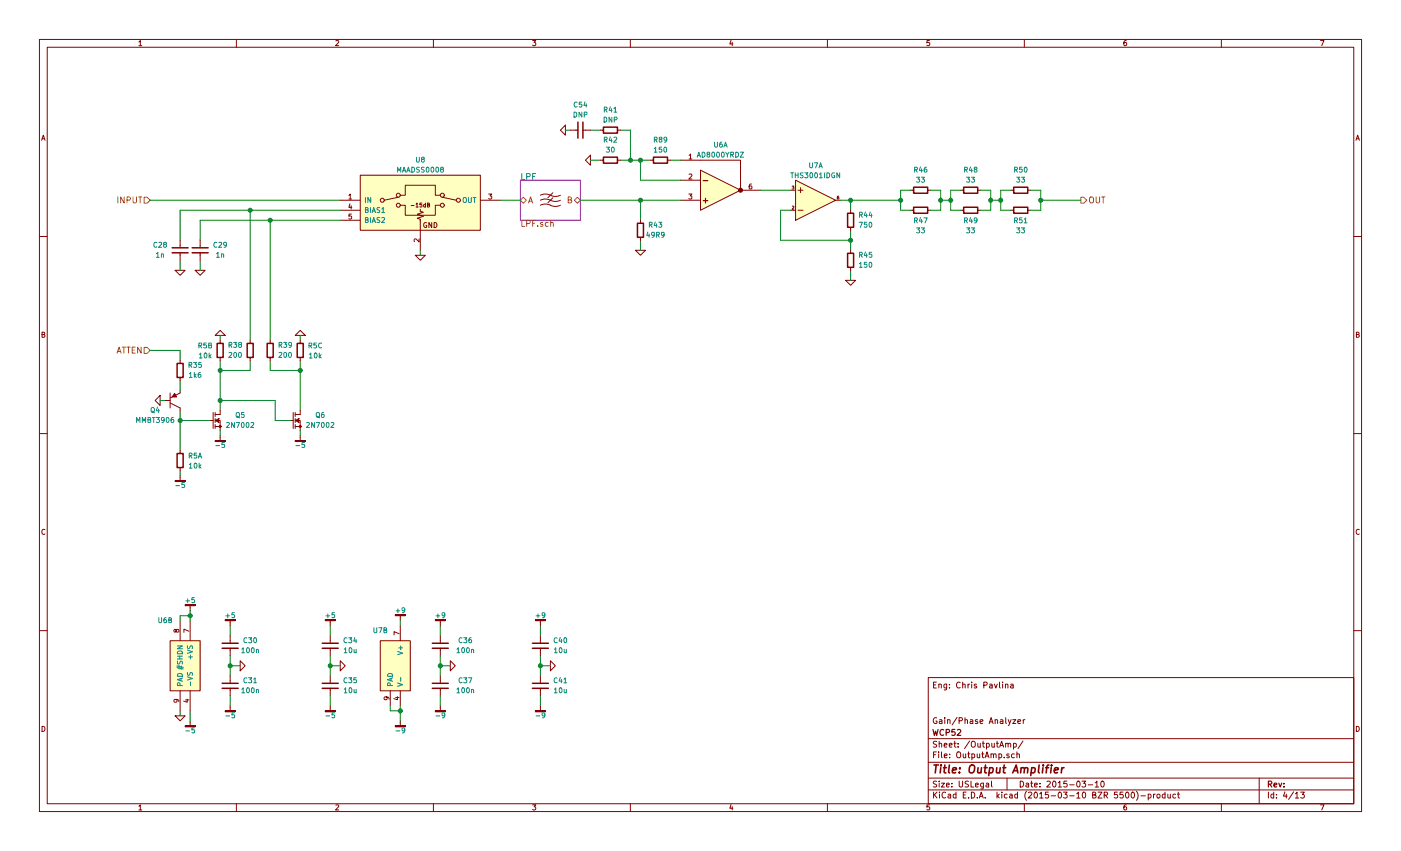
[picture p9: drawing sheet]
EESchema Schematic File Version 2
LIBS:Altera
LIBS:AnalogDevices
LIBS:Atmel
LIBS:conn-2mm
LIBS:conn-100mil
LIBS:conn-cui
LIBS:conn-fci
LIBS:conn-linx
LIBS:conn-molex
LIBS:conn-tagconnect
LIBS:conn-test
LIBS:DiodesInc
LIBS:display
LIBS:_electromech
LIBS:Fairchild
LIBS:FTDI
LIBS:Intersil
LIBS:Lattice
LIBS:_linear
LIBS:LinearTech
LIBS:Littelfuse
LIBS:logic-4000
LIBS:logic-7400
LIBS:MACOM
LIBS:maxim
LIBS:mechanical
LIBS:Microchip
LIBS:Micron
LIBS:NXP
LIBS:onsemi
LIBS:passive
LIBS:pasv-BiTech
LIBS:pasv-Bourns
LIBS:pasv-cap
LIBS:pasv-ind
LIBS:pasv-res
LIBS:pcb
LIBS:power
LIBS:_semi
LIBS:semi-diode-1N
LIBS:semi-diode-BA
LIBS:semi-diode-MCC
LIBS:semi-diode-MMB
LIBS:semi-diode-NXP
LIBS:semi-diode-OnSemi
LIBS:semi-diode-Vishay
LIBS:semi-opto-misc
LIBS:semi-thyristor-2N
LIBS:semi-trans-2N
LIBS:semi-trans-AO
LIBS:semi-trans-BC
LIBS:semi-trans-DiodesInc
LIBS:semi-trans-Fairchild
LIBS:semi-trans-Infineon
LIBS:semi-trans-IntRect
LIBS:semi-trans-IXYS
LIBS:semi-trans-misc
LIBS:semi-trans-MMB
LIBS:semi-trans-MPS
LIBS:semi-trans-NXP
LIBS:semi-trans-PZT
LIBS:semi-trans-TI
LIBS:semi-trans-TIP
LIBS:semi-trans-Toshiba
LIBS:silabs
LIBS:skyworks
LIBS:ST
LIBS:st_ic
LIBS:st_semi
LIBS:supertex
LIBS:symbol
LIBS:TexasInstruments
LIBS:vishay_semi
LIBS:Xilinx
LIBS:pasv-xtal
LIBS:conn-te
LIBS:wcp52-cache
EELAYER 25 0
EELAYER END
$Descr USLegal 14000 8500
encoding utf-8
Sheet 4 13
Title "Output Amplifier"
Date "2015-03-10"
Rev ""
Comp "WCP52"
Comment1 "Gain/Phase Analyzer"
Comment2 ""
Comment3 ""
Comment4 "Eng: Chris Pavlina"
$EndDescr
Text HLabel 1500 2000 0    60   Input ~ 0
INPUT
Wire Wire Line
	1500 2000 3400 2000
$Comp
L MAADSS0008 U8
U 1 1
P 4200 2000
F 0 "U8" H 4200 2400 50  0000 C CNN
F 1 "MAADSS0008" H 4200 2300 50  0000 C CNN
F 2 "smd-semi:SOT-23-5" H 4200 2000 50  0001 C CNN
F 3 "" H 3900 2000 60  0000 C CNN
F 4 "Value" H 4200 2000 60  0001 C CNN "Manuf"
F 5 "DIST DIGIKEY 1465-1252-1-ND" H 4700 2900 60  0001 C CNN "BOM"
	1    4200 2000
	1    0    0    -1  
$EndComp
$Sheet
S 5200 1800 600  400 
U 54F227E6
F0 "LPF" 60
F1 "LPF.sch" 60
F2 "A" B L 5200 2000 60 
F3 "B" B R 5800 2000 60 
$EndSheet
$Comp
L FILTER-LPF #SYM5
U 1 1
P 5500 2000
F 0 "#SYM5" H 5500 2000 60  0001 C CNN
F 1 "FILTER-LPF" H 5500 2000 60  0001 C CNN
F 2 "" H 5500 2000 60  0000 C CNN
F 3 "" H 5500 2000 60  0000 C CNN
	1    5500 2000
	1    0    0    -1  
$EndComp
Wire Wire Line
	5200 2000 5000 2000
$Comp
L AD8000YRDZ U6
U 1 1
P 7200 1900
F 0 "U6" H 7200 2350 50  0000 C CNN
F 1 "AD8000YRDZ" H 7200 2250 50  0000 C CNN
F 2 "IPC7351-Nominal:SOIC127P600X175-9" H 7200 1900 50  0001 C CNN
F 3 "" H 7050 1900 60  0000 C CNN
F 4 "Value" H 7200 1900 60  0001 C CNN "Manuf"
F 5 "DIST DIGIKEY AD8000YRDZ-ND" H 7700 3050 60  0001 C CNN "BOM"
	1    7200 1900
	1    0    0    -1  
$EndComp
Wire Wire Line
	5800 2000 6800 2000
Wire Wire Line
	6700 1600 6800 1600
Wire Wire Line
	6200 1600 6500 1600
Wire Wire Line
	6400 1600 6400 1800
Wire Wire Line
	6400 1800 6800 1800
Connection ~ 6400 1600
$Comp
L GND #PWR0114
U 1 1
P 5900 1600
F 0 "#PWR0114" H 5900 1600 30  0001 C CNN
F 1 "GND" H 5900 1530 30  0001 C CNN
F 2 "" H 5900 1600 60  0000 C CNN
F 3 "" H 5900 1600 60  0000 C CNN
	1    5900 1600
	0    1    1    0   
$EndComp
Wire Wire Line
	5900 1600 6000 1600
Wire Wire Line
	6400 2200 6400 2000
Connection ~ 6400 2000
$Comp
L GND #PWR0115
U 1 1
P 6400 2500
F 0 "#PWR0115" H 6400 2500 30  0001 C CNN
F 1 "GND" H 6400 2430 30  0001 C CNN
F 2 "" H 6400 2500 60  0000 C CNN
F 3 "" H 6400 2500 60  0000 C CNN
	1    6400 2500
	1    0    0    -1  
$EndComp
Wire Wire Line
	6400 2500 6400 2400
$Comp
L THS3001IDGN U7
U 1 1
P 8150 2000
F 0 "U7" H 8150 1650 50  0000 C CNN
F 1 "THS3001IDGN" H 8150 1750 50  0000 C CNN
F 2 "IPC7351-Nominal:SOP65P490X110-9A" H 8150 2000 50  0001 C CNN
F 3 "" H 7950 2000 60  0000 C CNN
F 4 "Value" H 8150 2000 60  0001 C CNN "Manuf"
F 5 "DIST DIGIKEY 296-12006-1-ND" H 8650 2850 60  0001 C CNN "BOM"
	1    8150 2000
	1    0    0    1   
$EndComp
Wire Wire Line
	7900 1900 7600 1900
Wire Wire Line
	8500 2300 8500 2500
Wire Wire Line
	8500 2400 7800 2400
Wire Wire Line
	7800 2400 7800 2100
Wire Wire Line
	7800 2100 7900 2100
Connection ~ 8500 2400
Wire Wire Line
	8400 2000 9000 2000
Wire Wire Line
	8500 2000 8500 2100
$Comp
L GND #PWR0116
U 1 1
P 8500 2800
F 0 "#PWR0116" H 8500 2800 30  0001 C CNN
F 1 "GND" H 8500 2730 30  0001 C CNN
F 2 "" H 8500 2800 60  0000 C CNN
F 3 "" H 8500 2800 60  0000 C CNN
	1    8500 2800
	1    0    0    -1  
$EndComp
Wire Wire Line
	8500 2800 8500 2700
$Comp
L R-0603 R46
U 1 1
P 9200 1900
F 0 "R46" V 9000 1900 50  0000 C CNN
F 1 "33" V 9100 1900 50  0000 C CNN
F 2 "IPC7351-Nominal:RESC1608X50" H 9200 1900 50  0001 C CNN
F 3 "" H 9200 1950 60  0000 C CNN
F 4 "Value" H 9200 1900 60  0001 C CNN "Manuf"
F 5 "RES SMD 33 1% [0603]" H 9950 2450 60  0001 C CNN "BOM"
	1    9200 1900
	0    1    1    0   
$EndComp
$Comp
L R-0603 R47
U 1 1
P 9200 2100
F 0 "R47" V 9100 2100 50  0000 C CNN
F 1 "33" V 9000 2100 50  0000 C CNN
F 2 "IPC7351-Nominal:RESC1608X50" H 9200 2100 50  0001 C CNN
F 3 "" H 9200 2150 60  0000 C CNN
F 4 "Value" H 9200 2100 60  0001 C CNN "Manuf"
F 5 "RES SMD 33 1% [0603]" H 9950 2650 60  0001 C CNN "BOM"
	1    9200 2100
	0    1    -1   0   
$EndComp
Wire Wire Line
	9400 2100 9300 2100
Wire Wire Line
	9400 1900 9400 2100
Wire Wire Line
	9400 1900 9300 1900
Wire Wire Line
	9100 1900 9000 1900
Wire Wire Line
	9000 1900 9000 2100
Wire Wire Line
	9000 2100 9100 2100
$Comp
L R-0603 R48
U 1 1
P 9700 1900
F 0 "R48" V 9500 1900 50  0000 C CNN
F 1 "33" V 9600 1900 50  0000 C CNN
F 2 "IPC7351-Nominal:RESC1608X50" H 9700 1900 50  0001 C CNN
F 3 "" H 9700 1950 60  0000 C CNN
F 4 "Value" H 9700 1900 60  0001 C CNN "Manuf"
F 5 "RES SMD 33 1% [0603]" H 10450 2450 60  0001 C CNN "BOM"
	1    9700 1900
	0    1    1    0   
$EndComp
$Comp
L R-0603 R49
U 1 1
P 9700 2100
F 0 "R49" V 9600 2100 50  0000 C CNN
F 1 "33" V 9500 2100 50  0000 C CNN
F 2 "IPC7351-Nominal:RESC1608X50" H 9700 2100 50  0001 C CNN
F 3 "" H 9700 2150 60  0000 C CNN
F 4 "Value" H 9700 2100 60  0001 C CNN "Manuf"
F 5 "RES SMD 33 1% [0603]" H 10450 2650 60  0001 C CNN "BOM"
	1    9700 2100
	0    1    -1   0   
$EndComp
Wire Wire Line
	9900 2100 9800 2100
Wire Wire Line
	9900 1900 9900 2100
Wire Wire Line
	9900 1900 9800 1900
Wire Wire Line
	9600 1900 9500 1900
Wire Wire Line
	9500 1900 9500 2100
Wire Wire Line
	9500 2100 9600 2100
$Comp
L R-0603 R50
U 1 1
P 10200 1900
F 0 "R50" V 10000 1900 50  0000 C CNN
F 1 "33" V 10100 1900 50  0000 C CNN
F 2 "IPC7351-Nominal:RESC1608X50" H 10200 1900 50  0001 C CNN
F 3 "" H 10200 1950 60  0000 C CNN
F 4 "Value" H 10200 1900 60  0001 C CNN "Manuf"
F 5 "RES SMD 33 1% [0603]" H 10950 2450 60  0001 C CNN "BOM"
	1    10200 1900
	0    1    1    0   
$EndComp
$Comp
L R-0603 R51
U 1 1
P 10200 2100
F 0 "R51" V 10100 2100 50  0000 C CNN
F 1 "33" V 10000 2100 50  0000 C CNN
F 2 "IPC7351-Nominal:RESC1608X50" H 10200 2100 50  0001 C CNN
F 3 "" H 10200 2150 60  0000 C CNN
F 4 "Value" H 10200 2100 60  0001 C CNN "Manuf"
F 5 "RES SMD 33 1% [0603]" H 10950 2650 60  0001 C CNN "BOM"
	1    10200 2100
	0    1    -1   0   
$EndComp
Wire Wire Line
	10400 2100 10300 2100
Wire Wire Line
	10400 1900 10400 2100
Wire Wire Line
	10400 1900 10300 1900
Wire Wire Line
	10100 1900 10000 1900
Wire Wire Line
	10000 1900 10000 2100
Wire Wire Line
	10000 2100 10100 2100
Wire Wire Line
	10000 2000 9900 2000
Connection ~ 9900 2000
Connection ~ 10000 2000
Wire Wire Line
	9500 2000 9400 2000
Connection ~ 9400 2000
Connection ~ 9500 2000
Connection ~ 8500 2000
Connection ~ 9000 2000
Text HLabel 10800 2000 2    60   Output ~ 0
OUT
Wire Wire Line
	10800 2000 10400 2000
Connection ~ 10400 2000
$Comp
L AD8000YRDZ U6
U 2 1
P 1850 6650
F 0 "U6" H 1650 7100 50  0000 C CNN
F 1 "AD8000YRDZ" H 1850 7000 50  0001 C CNN
F 2 "IPC7351-Nominal:SOIC127P600X175-9" H 1850 6650 50  0001 C CNN
F 3 "" H 1700 6650 60  0000 C CNN
F 4 "Value" H 1850 6650 60  0001 C CNN "Manuf"
F 5 "DIST DIGIKEY AD8000YRDZ-ND" H 2350 7800 60  0001 C CNN "BOM"
	2    1850 6650
	1    0    0    -1  
$EndComp
$Comp
L +5 #PWR0117
U 1 1
P 1900 6100
F 0 "#PWR0117" H 1900 6150 30  0001 C CNN
F 1 "+5" H 1900 6200 50  0000 C CNN
F 2 "" H 1900 6100 60  0000 C CNN
F 3 "" H 1900 6100 60  0000 C CNN
	1    1900 6100
	1    0    0    -1  
$EndComp
Wire Wire Line
	1900 6100 1900 6200
Wire Wire Line
	1900 6150 1800 6150
Wire Wire Line
	1800 6150 1800 6200
Connection ~ 1900 6150
$Comp
L -5 #PWR0118
U 1 1
P 1900 7200
F 0 "#PWR0118" H 1900 7150 30  0001 C CNN
F 1 "-5" H 1900 7100 50  0000 C CNN
F 2 "" H 1900 7200 60  0000 C CNN
F 3 "" H 1900 7200 60  0000 C CNN
	1    1900 7200
	1    0    0    -1  
$EndComp
Wire Wire Line
	1900 7200 1900 7100
$Comp
L GND #PWR0119
U 1 1
P 1800 7150
F 0 "#PWR0119" H 1800 7150 30  0001 C CNN
F 1 "GND" H 1800 7080 30  0001 C CNN
F 2 "" H 1800 7150 60  0000 C CNN
F 3 "" H 1800 7150 60  0000 C CNN
	1    1800 7150
	1    0    0    -1  
$EndComp
Wire Wire Line
	1800 7150 1800 7100
$Comp
L +5 #PWR0120
U 1 1
P 2300 6250
F 0 "#PWR0120" H 2300 6300 30  0001 C CNN
F 1 "+5" H 2300 6350 50  0000 C CNN
F 2 "" H 2300 6250 60  0000 C CNN
F 3 "" H 2300 6250 60  0000 C CNN
	1    2300 6250
	1    0    0    -1  
$EndComp
Wire Wire Line
	2300 6250 2300 6350
Wire Wire Line
	2300 6550 2300 6750
$Comp
L C-0805 C34
U 1 1
P 3300 6450
F 0 "C34" H 3500 6500 50  0000 C CNN
F 1 "10u" H 3500 6400 50  0000 C CNN
F 2 "IPC7351-Nominal:CAPC2012X70" H 3300 6450 50  0001 C CNN
F 3 "" H 3290 6425 60  0000 C CNN
F 4 "Value" H 3300 6450 60  0001 C CNN "Manuf"
F 5 "CAP MLCC 10u ≥X5R 10V 10% [0805]" H 4100 7000 60  0001 C CNN "BOM"
	1    3300 6450
	1    0    0    -1  
$EndComp
$Comp
L C-0805 C35
U 1 1
P 3300 6850
F 0 "C35" H 3500 6900 50  0000 C CNN
F 1 "10u" H 3500 6800 50  0000 C CNN
F 2 "IPC7351-Nominal:CAPC2012X70" H 3300 6850 50  0001 C CNN
F 3 "" H 3290 6825 60  0000 C CNN
F 4 "Value" H 3300 6850 60  0001 C CNN "Manuf"
F 5 "CAP MLCC 10u ≥X5R 10V 10% [0805]" H 4100 7400 60  0001 C CNN "BOM"
	1    3300 6850
	1    0    0    -1  
$EndComp
Wire Wire Line
	3300 6550 3300 6750
$Comp
L GND #PWR0121
U 1 1
P 3400 6650
F 0 "#PWR0121" H 3400 6650 30  0001 C CNN
F 1 "GND" H 3400 6580 30  0001 C CNN
F 2 "" H 3400 6650 60  0000 C CNN
F 3 "" H 3400 6650 60  0000 C CNN
	1    3400 6650
	0    -1   -1   0   
$EndComp
Wire Wire Line
	3400 6650 3300 6650
Connection ~ 3300 6650
$Comp
L +5 #PWR0122
U 1 1
P 3300 6250
F 0 "#PWR0122" H 3300 6300 30  0001 C CNN
F 1 "+5" H 3300 6350 50  0000 C CNN
F 2 "" H 3300 6250 60  0000 C CNN
F 3 "" H 3300 6250 60  0000 C CNN
	1    3300 6250
	1    0    0    -1  
$EndComp
Wire Wire Line
	3300 6250 3300 6350
$Comp
L -5 #PWR0123
U 1 1
P 3300 7050
F 0 "#PWR0123" H 3300 7000 30  0001 C CNN
F 1 "-5" H 3300 6950 50  0000 C CNN
F 2 "" H 3300 7050 60  0000 C CNN
F 3 "" H 3300 7050 60  0000 C CNN
	1    3300 7050
	1    0    0    -1  
$EndComp
Wire Wire Line
	3300 7050 3300 6950
$Comp
L GND #PWR0124
U 1 1
P 2400 6650
F 0 "#PWR0124" H 2400 6650 30  0001 C CNN
F 1 "GND" H 2400 6580 30  0001 C CNN
F 2 "" H 2400 6650 60  0000 C CNN
F 3 "" H 2400 6650 60  0000 C CNN
	1    2400 6650
	0    -1   -1   0   
$EndComp
Wire Wire Line
	2400 6650 2300 6650
Connection ~ 2300 6650
$Comp
L -5 #PWR0125
U 1 1
P 2300 7050
F 0 "#PWR0125" H 2300 7000 30  0001 C CNN
F 1 "-5" H 2300 6950 50  0000 C CNN
F 2 "" H 2300 7050 60  0000 C CNN
F 3 "" H 2300 7050 60  0000 C CNN
	1    2300 7050
	1    0    0    -1  
$EndComp
Wire Wire Line
	2300 7050 2300 6950
$Comp
L THS3001IDGN U7
U 2 1
P 4000 6350
F 0 "U7" H 4200 6400 50  0000 C CNN
F 1 "THS3001IDGN" H 4000 6100 50  0001 C CNN
F 2 "IPC7351-Nominal:SOP65P490X110-9A" H 4000 6350 50  0001 C CNN
F 3 "" H 3800 6350 60  0000 C CNN
F 4 "Value" H 4000 6350 60  0001 C CNN "Manuf"
F 5 "DIST DIGIKEY 296-12006-1-ND" H 4500 7200 60  0001 C CNN "BOM"
	2    4000 6350
	-1   0    0    -1  
$EndComp
$Comp
L +9 #PWR0126
U 1 1
P 4000 6200
F 0 "#PWR0126" H 4000 6250 30  0001 C CNN
F 1 "+9" H 4000 6300 50  0000 C CNN
F 2 "" H 4000 6200 60  0000 C CNN
F 3 "" H 4000 6200 60  0000 C CNN
	1    4000 6200
	1    0    0    -1  
$EndComp
Wire Wire Line
	4000 6200 4000 6250
$Comp
L -9 #PWR0127
U 1 1
P 4000 7200
F 0 "#PWR0127" H 4000 7150 30  0001 C CNN
F 1 "-9" H 4000 7100 50  0000 C CNN
F 2 "" H 4000 7200 60  0000 C CNN
F 3 "" H 4000 7200 60  0000 C CNN
	1    4000 7200
	1    0    0    -1  
$EndComp
Wire Wire Line
	4000 7050 4000 7200
Wire Wire Line
	4000 7100 3900 7100
Wire Wire Line
	3900 7100 3900 7050
Connection ~ 4000 7100
$Comp
L C-0805 C36
U 1 1
P 4400 6450
F 0 "C36" H 4650 6500 50  0000 C CNN
F 1 "100n" H 4650 6400 50  0000 C CNN
F 2 "IPC7351-Nominal:CAPC2012X70" H 4400 6450 50  0001 C CNN
F 3 "" H 4390 6425 60  0000 C CNN
F 4 "Value" H 4400 6450 60  0001 C CNN "Manuf"
F 5 "CAP MLCC 100n ≥X7R 20V 10% [0805]" H 5200 7000 60  0001 C CNN "BOM"
	1    4400 6450
	1    0    0    -1  
$EndComp
Wire Wire Line
	4400 6250 4400 6350
Wire Wire Line
	4400 6550 4400 6750
Wire Wire Line
	5400 6550 5400 6750
$Comp
L GND #PWR0128
U 1 1
P 5500 6650
F 0 "#PWR0128" H 5500 6650 30  0001 C CNN
F 1 "GND" H 5500 6580 30  0001 C CNN
F 2 "" H 5500 6650 60  0000 C CNN
F 3 "" H 5500 6650 60  0000 C CNN
	1    5500 6650
	0    -1   -1   0   
$EndComp
Wire Wire Line
	5500 6650 5400 6650
Connection ~ 5400 6650
Wire Wire Line
	5400 6250 5400 6350
Wire Wire Line
	5400 7050 5400 6950
$Comp
L C-0805 C37
U 1 1
P 4400 6850
F 0 "C37" H 4650 6900 50  0000 C CNN
F 1 "100n" H 4650 6800 50  0000 C CNN
F 2 "IPC7351-Nominal:CAPC2012X70" H 4400 6850 50  0001 C CNN
F 3 "" H 4390 6825 60  0000 C CNN
F 4 "Value" H 4400 6850 60  0001 C CNN "Manuf"
F 5 "CAP MLCC 100n ≥X7R 20V 10% [0805]" H 5200 7400 60  0001 C CNN "BOM"
	1    4400 6850
	1    0    0    -1  
$EndComp
$Comp
L GND #PWR0129
U 1 1
P 4500 6650
F 0 "#PWR0129" H 4500 6650 30  0001 C CNN
F 1 "GND" H 4500 6580 30  0001 C CNN
F 2 "" H 4500 6650 60  0000 C CNN
F 3 "" H 4500 6650 60  0000 C CNN
	1    4500 6650
	0    -1   -1   0   
$EndComp
Wire Wire Line
	4500 6650 4400 6650
Connection ~ 4400 6650
Wire Wire Line
	4400 7050 4400 6950
$Comp
L +9 #PWR0130
U 1 1
P 4400 6250
F 0 "#PWR0130" H 4400 6300 30  0001 C CNN
F 1 "+9" H 4400 6350 50  0000 C CNN
F 2 "" H 4400 6250 60  0000 C CNN
F 3 "" H 4400 6250 60  0000 C CNN
	1    4400 6250
	1    0    0    -1  
$EndComp
$Comp
L +9 #PWR0131
U 1 1
P 5400 6250
F 0 "#PWR0131" H 5400 6300 30  0001 C CNN
F 1 "+9" H 5400 6350 50  0000 C CNN
F 2 "" H 5400 6250 60  0000 C CNN
F 3 "" H 5400 6250 60  0000 C CNN
	1    5400 6250
	1    0    0    -1  
$EndComp
$Comp
L -9 #PWR0132
U 1 1
P 4400 7050
F 0 "#PWR0132" H 4400 7000 30  0001 C CNN
F 1 "-9" H 4400 6950 50  0000 C CNN
F 2 "" H 4400 7050 60  0000 C CNN
F 3 "" H 4400 7050 60  0000 C CNN
	1    4400 7050
	1    0    0    -1  
$EndComp
$Comp
L -9 #PWR0133
U 1 1
P 5400 7050
F 0 "#PWR0133" H 5400 7000 30  0001 C CNN
F 1 "-9" H 5400 6950 50  0000 C CNN
F 2 "" H 5400 7050 60  0000 C CNN
F 3 "" H 5400 7050 60  0000 C CNN
	1    5400 7050
	1    0    0    -1  
$EndComp
$Comp
L C-1206 C40
U 1 1
P 5400 6450
F 0 "C40" H 5600 6500 50  0000 C CNN
F 1 "10u" H 5600 6400 50  0000 C CNN
F 2 "IPC7351-Nominal:CAPC3216X70" H 5400 6450 50  0001 C CNN
F 3 "" H 5390 6425 60  0000 C CNN
F 4 "Value" H 5400 6450 60  0001 C CNN "Manuf"
F 5 "CAP MLCC 10u ≥X5R 25V 10% [1206]" H 6200 7000 60  0001 C CNN "BOM"
	1    5400 6450
	1    0    0    -1  
$EndComp
$Comp
L C-1206 C41
U 1 1
P 5400 6850
F 0 "C41" H 5600 6900 50  0000 C CNN
F 1 "10u" H 5600 6800 50  0000 C CNN
F 2 "IPC7351-Nominal:CAPC3216X70" H 5400 6850 50  0001 C CNN
F 3 "" H 5390 6825 60  0000 C CNN
F 4 "Value" H 5400 6850 60  0001 C CNN "Manuf"
F 5 "CAP MLCC 10u ≥X5R 25V 10% [1206]" H 6200 7400 60  0001 C CNN "BOM"
	1    5400 6850
	1    0    0    -1  
$EndComp
Wire Wire Line
	2500 3400 2500 2100
Wire Wire Line
	1800 2100 3400 2100
Wire Wire Line
	2000 2200 3400 2200
Wire Wire Line
	2700 2200 2700 3400
Wire Wire Line
	1800 2100 1800 2400
Connection ~ 2500 2100
Wire Wire Line
	2000 2200 2000 2400
Connection ~ 2700 2200
$Comp
L GND #PWR0134
U 1 1
P 1800 2700
F 0 "#PWR0134" H 1800 2700 30  0001 C CNN
F 1 "GND" H 1800 2630 30  0001 C CNN
F 2 "" H 1800 2700 60  0000 C CNN
F 3 "" H 1800 2700 60  0000 C CNN
	1    1800 2700
	1    0    0    -1  
$EndComp
Wire Wire Line
	1800 2700 1800 2600
$Comp
L GND #PWR0135
U 1 1
P 2000 2700
F 0 "#PWR0135" H 2000 2700 30  0001 C CNN
F 1 "GND" H 2000 2630 30  0001 C CNN
F 2 "" H 2000 2700 60  0000 C CNN
F 3 "" H 2000 2700 60  0000 C CNN
	1    2000 2700
	1    0    0    -1  
$EndComp
Wire Wire Line
	2000 2700 2000 2600
$Comp
L GND #PWR0136
U 1 1
P 2200 3350
F 0 "#PWR0136" H 2200 3350 30  0001 C CNN
F 1 "GND" H 2200 3280 30  0001 C CNN
F 2 "" H 2200 3350 60  0000 C CNN
F 3 "" H 2200 3350 60  0000 C CNN
	1    2200 3350
	-1   0    0    1   
$EndComp
Wire Wire Line
	2200 3350 2200 3400
$Comp
L GND #PWR0137
U 1 1
P 3000 3350
F 0 "#PWR0137" H 3000 3350 30  0001 C CNN
F 1 "GND" H 3000 3280 30  0001 C CNN
F 2 "" H 3000 3350 60  0000 C CNN
F 3 "" H 3000 3350 60  0000 C CNN
	1    3000 3350
	-1   0    0    1   
$EndComp
Wire Wire Line
	3000 3350 3000 3400
Wire Wire Line
	2500 3600 2500 3700
Wire Wire Line
	2500 3700 2200 3700
Wire Wire Line
	2200 3600 2200 4100
Wire Wire Line
	2700 3600 2700 3700
Wire Wire Line
	2700 3700 3000 3700
Wire Wire Line
	3000 3600 3000 4100
$Comp
L 2N7002 Q5
U 1 1
P 2150 4200
F 0 "Q5" H 2400 4250 50  0000 C CNN
F 1 "2N7002" H 2400 4150 50  0000 C CNN
F 2 "smd-semi:SOT-23" H 2150 4200 50  0001 C CNN
F 3 "" H 2150 4200 60  0000 C CNN
F 4 "Value" H 2150 4200 60  0001 C CNN "Manuf"
F 5 "#DIST DIGIKEY 568-5818-1-ND" H 2900 4750 60  0001 C CNN "BOM"
	1    2150 4200
	1    0    0    -1  
$EndComp
$Comp
L 2N7002 Q6
U 1 1
P 2950 4200
F 0 "Q6" H 3200 4250 50  0000 C CNN
F 1 "2N7002" H 3200 4150 50  0000 C CNN
F 2 "smd-semi:SOT-23" H 2950 4200 50  0001 C CNN
F 3 "" H 2950 4200 60  0000 C CNN
F 4 "Value" H 2950 4200 60  0001 C CNN "Manuf"
F 5 "#DIST DIGIKEY 568-5818-1-ND" H 3700 4750 60  0001 C CNN "BOM"
	1    2950 4200
	1    0    0    -1  
$EndComp
Connection ~ 2200 3700
Connection ~ 3000 3700
Wire Wire Line
	2900 4200 2750 4200
Wire Wire Line
	2750 4200 2750 4000
Wire Wire Line
	2750 4000 2200 4000
Connection ~ 2200 4000
$Comp
L -5 #PWR0138
U 1 1
P 3000 4350
F 0 "#PWR0138" H 3000 4300 30  0001 C CNN
F 1 "-5" H 3000 4250 50  0000 C CNN
F 2 "" H 3000 4350 60  0000 C CNN
F 3 "" H 3000 4350 60  0000 C CNN
	1    3000 4350
	1    0    0    -1  
$EndComp
Wire Wire Line
	3000 4350 3000 4300
$Comp
L -5 #PWR0139
U 1 1
P 2200 4350
F 0 "#PWR0139" H 2200 4300 30  0001 C CNN
F 1 "-5" H 2200 4250 50  0000 C CNN
F 2 "" H 2200 4350 60  0000 C CNN
F 3 "" H 2200 4350 60  0000 C CNN
	1    2200 4350
	1    0    0    -1  
$EndComp
Wire Wire Line
	2200 4350 2200 4300
$Comp
L -5 #PWR0140
U 1 1
P 1800 4750
F 0 "#PWR0140" H 1800 4700 30  0001 C CNN
F 1 "-5" H 1800 4650 50  0000 C CNN
F 2 "" H 1800 4750 60  0000 C CNN
F 3 "" H 1800 4750 60  0000 C CNN
	1    1800 4750
	1    0    0    -1  
$EndComp
Wire Wire Line
	1800 4750 1800 4700
Wire Wire Line
	1800 4100 1800 4500
Wire Wire Line
	1800 4200 2100 4200
$Comp
L MMBT3906 Q4
U 1 1
P 1750 4000
F 0 "Q4" H 1550 3900 50  0000 C CNN
F 1 "MMBT3906" H 1550 3800 50  0000 C CNN
F 2 "smd-semi:SOT-23" H 1750 4000 50  0001 C CNN
F 3 "" H 1750 4000 60  0000 C CNN
F 4 "Value" H 1750 4000 60  0001 C CNN "Manuf"
F 5 "#DIST DIGIKEY MMBT3906LT1GOSCT-ND" H 2550 4550 60  0001 C CNN "BOM"
	1    1750 4000
	1    0    0    -1  
$EndComp
Connection ~ 1800 4200
$Comp
L GND #PWR0141
U 1 1
P 1600 4000
F 0 "#PWR0141" H 1600 4000 30  0001 C CNN
F 1 "GND" H 1600 3930 30  0001 C CNN
F 2 "" H 1600 4000 60  0000 C CNN
F 3 "" H 1600 4000 60  0000 C CNN
	1    1600 4000
	0    1    1    0   
$EndComp
Wire Wire Line
	1600 4000 1650 4000
Wire Wire Line
	1800 3800 1800 3900
Text HLabel 1500 3500 0    60   Input ~ 0
ATTEN
Wire Wire Line
	1800 3600 1800 3500
Wire Wire Line
	1800 3500 1500 3500
$Comp
L GND #PWR0142
U 1 1
P 4200 2550
F 0 "#PWR0142" H 4200 2550 30  0001 C CNN
F 1 "GND" H 4200 2480 30  0001 C CNN
F 2 "" H 4200 2550 60  0000 C CNN
F 3 "" H 4200 2550 60  0000 C CNN
	1    4200 2550
	1    0    0    -1  
$EndComp
Wire Wire Line
	4200 2550 4200 2500
Wire Wire Line
	6200 1300 6300 1300
Wire Wire Line
	6300 1300 6300 1600
Connection ~ 6300 1600
Wire Wire Line
	5900 1300 6000 1300
$Comp
L GND #PWR0143
U 1 1
P 5650 1300
F 0 "#PWR0143" H 5650 1300 30  0001 C CNN
F 1 "GND" H 5650 1230 30  0001 C CNN
F 2 "" H 5650 1300 60  0000 C CNN
F 3 "" H 5650 1300 60  0000 C CNN
	1    5650 1300
	0    1    1    0   
$EndComp
Wire Wire Line
	5650 1300 5700 1300
$Comp
L RESPACK-4X0603-CONV R5
U 1 1
P 1800 4600
F 0 "R5" H 1650 4550 50  0000 C CNN
F 1 "10k" H 1650 4650 50  0000 C CNN
F 2 "IPC7351-Nominal:RESCAXE80P160X320X70-8" H 1800 4600 50  0001 C CNN
F 3 "" H 1800 4650 60  0000 C CNN
F 4 "YC164-JR-0710KL" H 1800 4600 60  0001 C CNN "PN"
F 5 "Yageo" H 1800 4600 60  0001 C CNN "Manuf"
F 6 "DIST DIGIKEY YC164J-10KCT-ND" H 1800 4600 60  0001 C CNN "BOM"
	1    1800 4600
	-1   0    0    1   
$EndComp
$Comp
L RESPACK-4X0603-CONV R5
U 2 1
P 2200 3500
F 0 "R5" H 2050 3450 50  0000 C CNN
F 1 "10k" H 2050 3550 50  0000 C CNN
F 2 "IPC7351-Nominal:RESCAXE80P160X320X70-8" H 2200 3500 50  0001 C CNN
F 3 "" H 2200 3550 60  0000 C CNN
F 4 "YC164-JR-0710KL" H 2200 3500 60  0001 C CNN "PN"
F 5 "Yageo" H 2200 3500 60  0001 C CNN "Manuf"
F 6 "DIST DIGIKEY YC164J-10KCT-ND" H 2200 3500 60  0001 C CNN "BOM"
	2    2200 3500
	1    0    0    1   
$EndComp
$Comp
L RESPACK-4X0603-CONV R5
U 3 1
P 3000 3500
F 0 "R5" H 2850 3450 50  0000 C CNN
F 1 "10k" H 2850 3550 50  0000 C CNN
F 2 "IPC7351-Nominal:RESCAXE80P160X320X70-8" H 3000 3500 50  0001 C CNN
F 3 "" H 3000 3550 60  0000 C CNN
F 4 "YC164-JR-0710KL" H 3000 3500 60  0001 C CNN "PN"
F 5 "Yageo" H 3000 3500 60  0001 C CNN "Manuf"
F 6 "DIST DIGIKEY YC164J-10KCT-ND" H 3000 3500 60  0001 C CNN "BOM"
	3    3000 3500
	-1   0    0    1   
$EndComp
$Comp
L C-0603 C30
U 1 1
P 2300 6450
F 0 "C30" H 2500 6500 50  0000 C CNN
F 1 "100n" H 2500 6400 50  0000 C CNN
F 2 "IPC7351-Nominal:CAPC1608X55" H 2300 6450 50  0001 C CNN
F 3 "" H 2290 6425 60  0000 C CNN
F 4 "Value" H 2300 6450 60  0001 C CNN "Manuf"
F 5 "CAP MLCC 100n ≥X7R 16V 10% [0603]" H 3100 7000 60  0001 C CNN "BOM"
	1    2300 6450
	1    0    0    -1  
$EndComp
$Comp
L C-0603 C31
U 1 1
P 2300 6850
F 0 "C31" H 2500 6900 50  0000 C CNN
F 1 "100n" H 2500 6800 50  0000 C CNN
F 2 "IPC7351-Nominal:CAPC1608X55" H 2300 6850 50  0001 C CNN
F 3 "" H 2290 6825 60  0000 C CNN
F 4 "Value" H 2300 6850 60  0001 C CNN "Manuf"
F 5 "CAP MLCC 100n ≥X7R 16V 10% [0603]" H 3100 7400 60  0001 C CNN "BOM"
	1    2300 6850
	1    0    0    -1  
$EndComp
$Comp
L R-0603 R35
U 1 1
P 1800 3700
F 0 "R35" H 1950 3750 50  0000 C CNN
F 1 "1k6" H 1950 3650 50  0000 C CNN
F 2 "IPC7351-Nominal:RESC1608X50" H 1800 3700 50  0001 C CNN
F 3 "" H 1800 3750 60  0000 C CNN
F 4 "Value" H 1800 3700 60  0001 C CNN "Manuf"
F 5 "RES SMD 1.6k 1% [0603]" H 2550 4250 60  0001 C CNN "BOM"
	1    1800 3700
	1    0    0    -1  
$EndComp
$Comp
L R-0603 R38
U 1 1
P 2500 3500
F 0 "R38" H 2650 3550 50  0000 C CNN
F 1 "200" H 2650 3450 50  0000 C CNN
F 2 "IPC7351-Nominal:RESC1608X50" H 2500 3500 50  0001 C CNN
F 3 "" H 2500 3550 60  0000 C CNN
F 4 "Value" H 2500 3500 60  0001 C CNN "Manuf"
F 5 "RES SMD 200 1% [0603]" H 3250 4050 60  0001 C CNN "BOM"
	1    2500 3500
	-1   0    0    -1  
$EndComp
$Comp
L R-0603 R39
U 1 1
P 2700 3500
F 0 "R39" H 2850 3550 50  0000 C CNN
F 1 "200" H 2850 3450 50  0000 C CNN
F 2 "IPC7351-Nominal:RESC1608X50" H 2700 3500 50  0001 C CNN
F 3 "" H 2700 3550 60  0000 C CNN
F 4 "Value" H 2700 3500 60  0001 C CNN "Manuf"
F 5 "RES SMD 200 1% [0603]" H 3450 4050 60  0001 C CNN "BOM"
	1    2700 3500
	1    0    0    -1  
$EndComp
$Comp
L C-0603 C29
U 1 1
P 2000 2500
F 0 "C29" H 2200 2550 50  0000 C CNN
F 1 "1n" H 2200 2450 50  0000 C CNN
F 2 "IPC7351-Nominal:CAPC1608X55" H 2000 2500 50  0001 C CNN
F 3 "" H 1990 2475 60  0000 C CNN
F 4 "Value" H 2000 2500 60  0001 C CNN "Manuf"
F 5 "CAP MLCC 1n C0G 50V 10% [0603]" H 2800 3050 60  0001 C CNN "BOM"
	1    2000 2500
	1    0    0    -1  
$EndComp
$Comp
L C-0603 C28
U 1 1
P 1800 2500
F 0 "C28" H 2000 2550 50  0000 C CNN
F 1 "1n" H 2000 2450 50  0000 C CNN
F 2 "IPC7351-Nominal:CAPC1608X55" H 1800 2500 50  0001 C CNN
F 3 "" H 1790 2475 60  0000 C CNN
F 4 "Value" H 1800 2500 60  0001 C CNN "Manuf"
F 5 "CAP MLCC 1n C0G 50V 10% [0603]" H 2600 3050 60  0001 C CNN "BOM"
	1    1800 2500
	-1   0    0    -1  
$EndComp
$Comp
L R-0603 R44
U 1 1
P 8500 2200
F 0 "R44" H 8650 2250 50  0000 C CNN
F 1 "750" H 8650 2150 50  0000 C CNN
F 2 "IPC7351-Nominal:RESC1608X50" H 8500 2200 50  0001 C CNN
F 3 "" H 8500 2250 60  0000 C CNN
F 4 "Value" H 8500 2200 60  0001 C CNN "Manuf"
F 5 "RES SMD 750 1% [0603]" H 9250 2750 60  0001 C CNN "BOM"
	1    8500 2200
	1    0    0    -1  
$EndComp
$Comp
L R-0603 R45
U 1 1
P 8500 2600
F 0 "R45" H 8650 2650 50  0000 C CNN
F 1 "150" H 8650 2550 50  0000 C CNN
F 2 "IPC7351-Nominal:RESC1608X50" H 8500 2600 50  0001 C CNN
F 3 "" H 8500 2650 60  0000 C CNN
F 4 "Value" H 8500 2600 60  0001 C CNN "Manuf"
F 5 "RES SMD 150 1% [0603]" H 9250 3150 60  0001 C CNN "BOM"
	1    8500 2600
	1    0    0    -1  
$EndComp
$Comp
L R-0603 R43
U 1 1
P 6400 2300
F 0 "R43" H 6550 2350 50  0000 C CNN
F 1 "49R9" H 6550 2250 50  0000 C CNN
F 2 "IPC7351-Nominal:RESC1608X50" H 6400 2300 50  0001 C CNN
F 3 "" H 6400 2350 60  0000 C CNN
F 4 "Value" H 6400 2300 60  0001 C CNN "Manuf"
F 5 "RES SMD 49.9 1% [0603]" H 7150 2850 60  0001 C CNN "BOM"
	1    6400 2300
	1    0    0    -1  
$EndComp
$Comp
L R-0603 R89
U 1 1
P 6600 1600
F 0 "R89" V 6400 1600 50  0000 C CNN
F 1 "150" V 6500 1600 50  0000 C CNN
F 2 "IPC7351-Nominal:RESC1608X50" H 6600 1600 50  0001 C CNN
F 3 "" H 6600 1650 60  0000 C CNN
F 4 "Value" H 6600 1600 60  0001 C CNN "Manuf"
F 5 "RES SMD 150 1% [0603]" H 7350 2150 60  0001 C CNN "BOM"
	1    6600 1600
	0    1    1    0   
$EndComp
$Comp
L R-0603 R42
U 1 1
P 6100 1600
F 0 "R42" V 5900 1600 50  0000 C CNN
F 1 "30" V 6000 1600 50  0000 C CNN
F 2 "IPC7351-Nominal:RESC1608X50" H 6100 1600 50  0001 C CNN
F 3 "" H 6100 1650 60  0000 C CNN
F 4 "Value" H 6100 1600 60  0001 C CNN "Manuf"
F 5 "RES SMD 30 1% [0603]" H 6850 2150 60  0001 C CNN "BOM"
	1    6100 1600
	0    1    1    0   
$EndComp
$Comp
L R-0603 R41
U 1 1
P 6100 1300
F 0 "R41" V 5900 1300 50  0000 C CNN
F 1 "DNP" V 6000 1300 50  0000 C CNN
F 2 "IPC7351-Nominal:RESC1608X50" H 6100 1300 50  0001 C CNN
F 3 "" H 6100 1350 60  0000 C CNN
F 4 "Value" H 6100 1300 60  0001 C CNN "Manuf"
F 5 "#RES SMD 1k 5% [0603]" H 6850 1850 60  0001 C CNN "BOM"
	1    6100 1300
	0    1    1    0   
$EndComp
$Comp
L C-0603 C54
U 1 1
P 5800 1300
F 0 "C54" V 5550 1300 50  0000 C CNN
F 1 "DNP" V 5650 1300 50  0000 C CNN
F 2 "IPC7351-Nominal:CAPC1608X55" H 5800 1300 50  0001 C CNN
F 3 "" H 5790 1275 60  0000 C CNN
F 4 "Value" H 5800 1300 60  0001 C CNN "Manuf"
F 5 "#CAP MLCC 100pF C0G 50V 5% [0603]" H 6600 1850 60  0001 C CNN "BOM"
	1    5800 1300
	0    1    1    0   
$EndComp
$EndSCHEMATC
